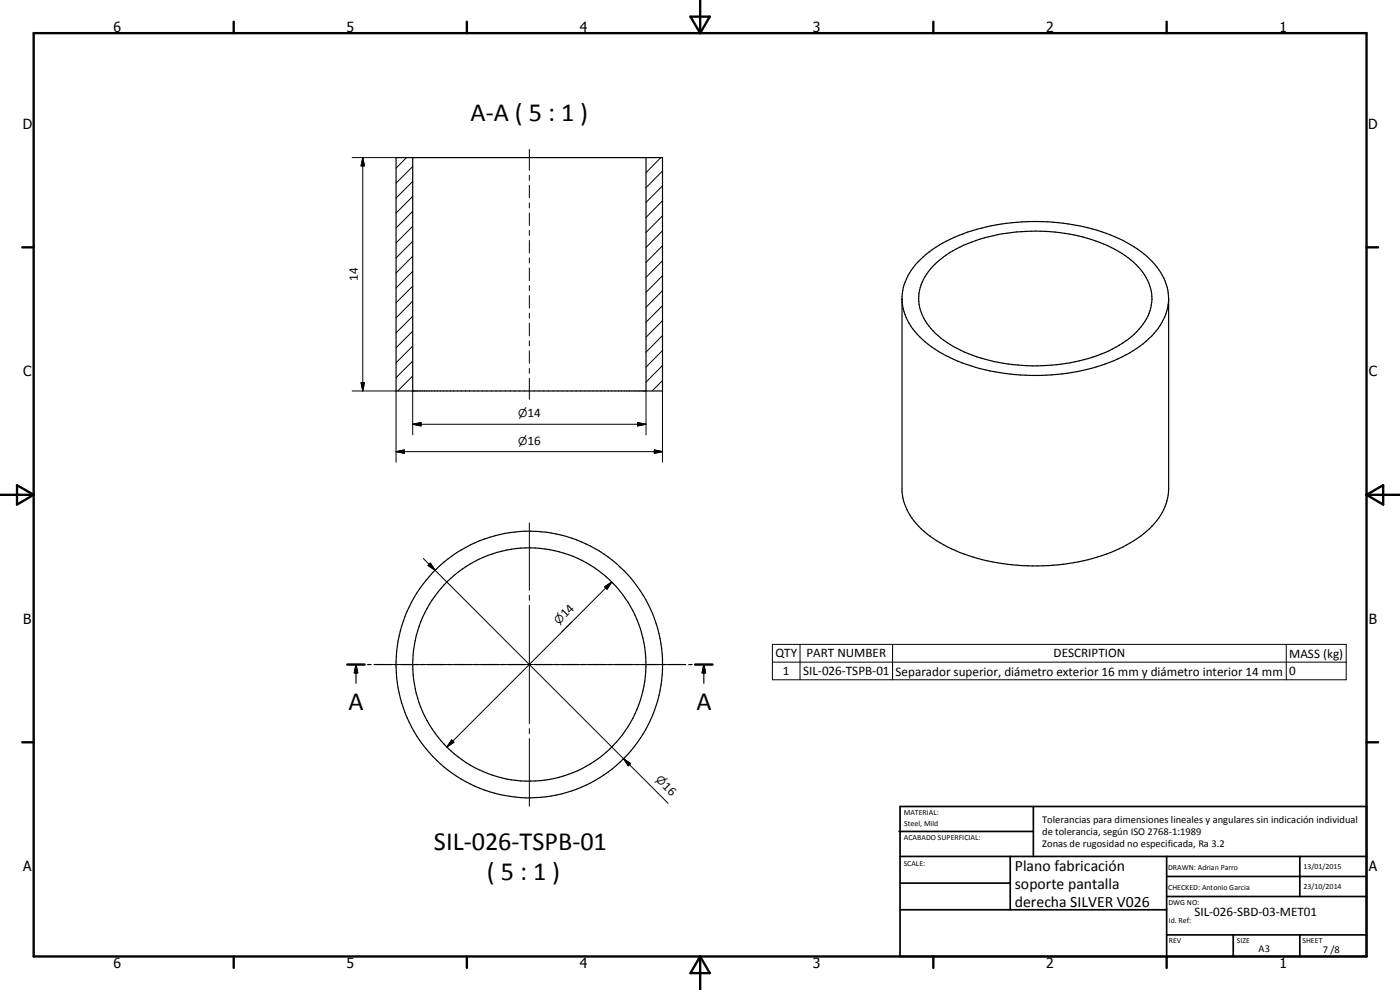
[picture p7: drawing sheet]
<svg xmlns="http://www.w3.org/2000/svg" width="420mm" height="297mm" viewBox="0 0 420 297" stroke-linecap="round" stroke-linejoin="round" font-family="sans-serif">
<g fill="none" stroke="#000" stroke-width=".35">
<path d="M118.9 47.3h79.9v70h-79.9zM123.9 47.3v70M193.9 47.3v70M279.9 80a37.4 37.4 0 0 1 20.9-9.9 53.4 53.4 0 0 1 35.9 5.9 17.6 17.6 0 0 1 8.9 12.2 14.3 14.3 0 0 1-5.2 12 37.7 37.7 0 0 1-19.1 8.6 54.9 54.9 0 0 1-35.1-4.8 20.1 20.1 0 0 1-10.2-11.8 13.3 13.3 0 0 1 3.9-12.2zM350.7 89.6v57.1a17.4 17.4 0 0 1-7.5 13.4 50.6 50.6 0 0 1-28.6 9.6 58.7 58.7 0 0 1-32.5-6.8 21.8 21.8 0 0 1-11.1-13.5l-.3-1.8v-58.6a18.2 18.2 0 0 1 8.1-13.4 51.7 51.7 0 0 1 29.4-9.1 57.3 57.3 0 0 1 32.1 7.5 20.3 20.3 0 0 1 10.3 13.9 16.8 16.8 0 0 1-6.7 14.5 46.3 46.3 0 0 1-23.7 9.6 63.3 63.3 0 0 1-36.4-5.3 24.3 24.3 0 0 1-12.2-12.3l-.6-1.8-.3-2.7M104.2 199.4h5.2M106.8 199.4l.5 2.5h-1zM106.8 199.4v5.6M110.3 199.4h1.1M112.3 199.4h5.2M118.4 199.4h1M120.3 199.4h5.2"/>
<path d="M126.4 199.4h1.1M128.3 199.4h5.3M134.4 199.4h1.1M136.3 199.4h5.3M142.4 199.4h1.1M144.3 199.4h5.3M150.5 199.4h1M152.4 199.4h5.2M158.5 199.4h1M160.4 199.4h5.3M166.5 199.4h1.1M168.5 199.4h5.2"/>
<path d="M174.6 199.4h1M176.5 199.4h5.2M182.6 199.4h1.1M184.5 199.4h5.3M190.7 199.4h1M192.6 199.4h5.2M198.7 199.4h1M200.6 199.4h5.2M206.7 199.4h1M208.6 199.4h5.3M211.2 199.4l.5 2.5h-1zM211.2 199.4v5.6"/>
<circle cx="158.9" cy="199.4" r="40"/>
<circle cx="158.9" cy="199.4" r="35"/>
</g>
<g fill="none" stroke="#000" stroke-width=".71">
<path d="M10.1 9.9h400v277.1h-400zM70.1 6.5v3.4M140.1 6.5v3.4M207.2 5h5.8l-2.9 4.9zM210.1 0v9.9M280.1 6.5v3.4M350.1 6.5v3.4M6.7 74.2h3.4M410.1 74.2h3.5M.1 148.5h10M5.1 145.6l5 2.9-5 2.9zM410.1 148.5h10"/>
<path d="M410.1 148.5l5-2.9v5.8zM104.2 199.4h5.2M208.6 199.4h5.3M6.7 222.7h3.4M410.1 222.7h3.5M70.1 287v3.4M140.1 287v3.4M210.1 287v10M210.1 287l2.9 5h-5.8zM280.1 287v3.4M350.1 287v3.4"/>
</g>
<g fill="none" stroke="#000" stroke-width=".51">
<path d="M269.8 249.5h40.3M270.1 242h140v45h-140zM270.1 257h140M303.2 257v16M310.1 242v15M350.1 257v30M390.1 257v12M270.1 265h33.1M270.1 273h80M350.1 269h60M350.1 263h60M350.1 280.5h60"/>
<path d="M370.1 280.5v6.5M390.1 280.5v6.5"/>
</g>
<path d="M108.9 47.3l.5 2.5h-1zM108.4 114.8h1l-.5 2.5zM118.9 135.5l2.5-.5v1zM123.9 127.3l2.5-.5v1zM191.3 126.8l2.6 .5-2.6 .5zM196.4 135l2.4 .5-2.4 .5zM129.1 169l1.5 2.1-2.1-1.4zM181.5 176.1l2.1-1.5-1.4 2.2zM106.8 199.4l.5 2.5h-1zM211.2 199.4l.5 2.5h-1zM135.5 222l.7 .7-2.1 1.5zM187.1 227.7l2.2 1.4-.8 .7z" fill="#000"/>
<g fill="none" stroke="#000" stroke-width=".3">
<path d="M105.7 47.3h13.2M108.9 47.3l.5 2.5h-1zM108.9 47.3v70M122 47.3l-3.1 3.2M123.9 58.9l-5 5M123.9 54.4l-5 5M123.9 50l-5 4.9M158.9 44.8v6.3M158.9 52.6v1.5M158.9 55.6v3.8M198.3 47.3l-4.4 4.5M198.8 55.8l-4.9 4.9"/>
<path d="M198.8 51.3l-4.9 5M123.9 76.9l-5 5M123.9 72.4l-5 5M123.9 67.9l-5 5M123.9 63.4l-5 5M158.9 60.9v1.5M158.9 63.9v3.7M158.9 69.1v1.6M158.9 72.1v3.8M158.9 77.4v1.5M198.8 78.2l-4.9 5M198.8 73.7l-4.9 5"/>
<path d="M198.8 69.3l-4.9 5M198.8 64.8l-4.9 5M198.8 60.2l-4.9 5.1M123.9 99.4l-5 5M123.9 94.9l-5 5M123.9 90.3l-5 5.1M123.9 85.9l-5 4.9M123.9 81.4l-5 5M158.9 80.4v3.8M158.9 85.7v1.5M158.9 88.7v3.8M158.9 94v1.5"/>
<path d="M158.9 96.9v3.9M198.8 96.2l-4.9 5M198.8 91.7l-4.9 5M198.8 87.2l-4.9 5M198.8 82.7l-4.9 5M105.7 117.3h13.2v21.4M108.4 114.8h1l-.5 2.5zM123.9 117.3h.1M123.9 112.8l-4.5 4.5M123.9 108.3l-5 5M123.9 103.8l-5 5M123.9 117.3v13.2"/>
<path d="M158.9 102.2v1.6M158.9 105.2v3.8M158.9 110.5v1.5M158.9 113.5v6.3M193.9 117.3v13.2M198.8 114.2l-3.1 3.1M198.8 109.6l-4.9 5.1M198.8 105.2l-4.9 5M198.8 100.7l-4.9 5M198.8 117.3v21.4M118.9 135.5l2.5-.5v1zM118.9 135.5h79.9"/>
<path d="M123.9 127.3l2.5-.5v1zM123.9 127.3h70M191.3 126.8l2.6 .5-2.6 .5zM196.4 135l2.4 .5-2.4 .5zM158.9 156.9v20.2M127 167.6l3.6 3.5M129.1 169l1.5 2.1-2.1-1.4zM130.6 171.1l69.9 69.9M158.9 178.6v1.5M181.5 176.1l2.1-1.5-1.4 2.2zM183.6 174.6l-49.5 49.6M116.4 199.4h20.2"/>
<path d="M138.1 199.4h1.5M141.1 199.4h35.5M158.9 181.7v35.4M178.1 199.4h1.5M181.1 199.4h20.3M231.8 193.3h172.2v10.7h-172.2zM231.8 198.7h172.2M240.1 193.3v10.7M267.9 193.3v10.7M386 193.3v10.7M158.9 218.6v1.5M135.5 222l.7 .7-2.1 1.5z"/>
<path d="M158.9 221.6v20.3M187.1 227.7l2.2 1.4-.8 .7z"/>
</g>
<g font-size="7.9">
<text x="141.2" y="36.2">A-A ( 5 : 1 )</text>
<text x="104.6" y="212.9">A</text>
<text x="209" y="212.9">A</text>
<text x="130.2" y="255.1">SIL-026-TSPB-01</text>
<text x="146.1" y="264.1">( 5 : 1 )</text>
</g>
<g font-size="4.7">
<text x="304.6" y="261.2">Plano fabricación</text>
<text x="304.6" y="266.6">soporte pantalla</text>
<text x="304.6" y="272">derecha SILVER V026</text>
</g>
<g font-size="4.2">
<text x="34" y="9.6">6</text>
<text x="104" y="9.6">5</text>
<text x="174" y="9.6">4</text>
<text x="244" y="9.6">3</text>
<text x="314" y="9.6">2</text>
<text x="384" y="9.6">1</text>
<text x="6.8" y="38.7">D</text>
<text x="410.6" y="38.7">D</text>
<text x="7" y="112.9">C</text>
<text x="410.8" y="112.9">C</text>
<text x="7" y="187.1">B</text>
<text x="410.8" y="187.1">B</text>
<text x="7" y="261.4">A</text>
<text x="410.8" y="261.4">A</text>
<text x="34" y="290.4">6</text>
<text x="104" y="290.4">5</text>
<text x="174" y="290.4">4</text>
<text x="244" y="290.4">3</text>
<text x="314" y="290.4">2</text>
<text x="384" y="290.4">1</text>
</g>
<g font-size="3.9">
<text x="107.3" y="84.3" transform="rotate(-90 107.3 84.3)">14</text>
<text x="158.3" y="125.2">14</text>
<text x="158.3" y="133.4">16</text>
<text x="169.7" y="185.5" transform="rotate(-45 169.7 185.5)">14</text>
<text x="232.7" y="197.3">QTY</text>
<text x="242.1" y="197.3">PART NUMBER</text>
<text x="316.2" y="197.3">DESCRIPTION</text>
<text x="386.9" y="197.4">MASS (kg)</text>
<text x="235" y="202.6">1</text>
<text x="241" y="202.6">SIL-026-TSPB-01</text>
<text x="268.8" y="202.7">Separador superior, diámetro exterior 16 mm y diámetro interior 14 mm</text>
<text x="386.9" y="202.6">0</text>
<text x="198.7" y="236.1" transform="rotate(45 198.7 236.1)">16</text>
<text x="358.5" y="275">SIL-026-SBD-03-MET01</text>
</g>
<g font-size="3.3">
<text x="155.5" y="125.2">n</text>
<text x="167.8" y="187.5" transform="rotate(-45 167.8 187.5)">n</text>
<text x="196.7" y="234.1" transform="rotate(45 196.7 234.1)">n</text>
</g>
<text font-size="3.2" x="155.5" y="133.4">n</text>
<g font-size="3.1">
<text x="312.7" y="246.8">Tolerancias para dimensiones lineales y angulares sin indicación individual</text>
<text x="312.7" y="250.4">de tolerancia, según ISO 2768-1:1989</text>
<text x="312.7" y="254">Zonas de rugosidad no especificada, Ra 3.2</text>
<text x="377.7" y="285.6">A3</text>
<text x="397" y="285.9">7 /8</text>
</g>
<g font-size="2.4">
<text x="271.2" y="244.4">MATERIAL:</text>
<text x="271.3" y="252">ACABADO SUPERFICIAL:</text>
<text x="271.4" y="247.9">Steel, Mild</text>
<text x="271.2" y="259.7">SCALE:</text>
<text x="350.6" y="261">DRAWN: Adrian Parro</text>
<text x="391.2" y="260.6">13/01/2015</text>
<text x="350.6" y="267">CHECKED: Antonio Garcia</text>
<text x="391.2" y="266.7">23/10/2014</text>
<text x="350.6" y="271.4">DWG NO:</text>
<text x="350.8" y="276.9">Id. Ref:</text>
<text x="350.8" y="282.8">REV</text>
<text x="371.2" y="282.9">SIZE</text>
<text x="390.9" y="282.9">SHEET</text>
</g>
</svg>
